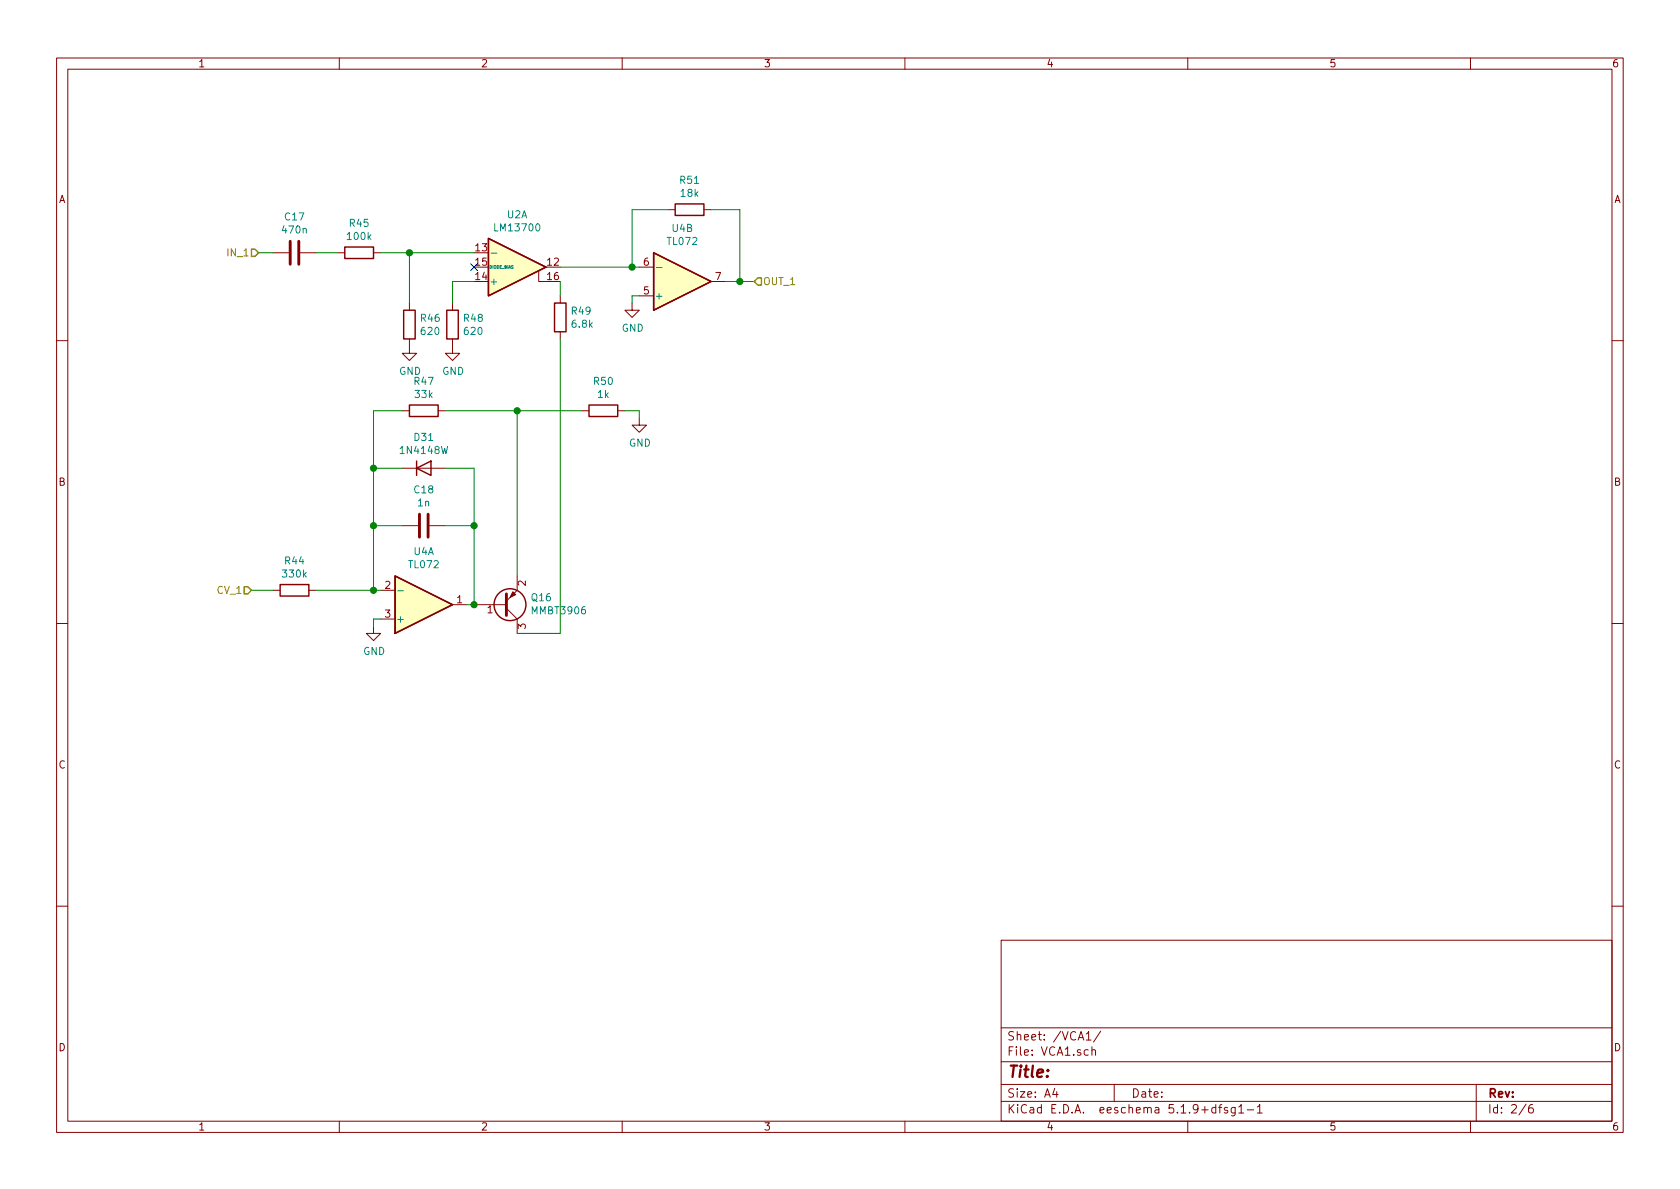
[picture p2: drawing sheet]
<svg xmlns="http://www.w3.org/2000/svg" width="297mm" height="210mm" viewBox="0 0 297 210" stroke-linecap="round" stroke-linejoin="round" font-family="sans-serif">
<g fill="none" stroke="#840000" stroke-width=".18">
<path d="M10 10.3h277v189.9h-277zM12 12.2h273v186.1h-273zM60 10.3v1.9M110 10.3v1.9M160 10.3v1.9M210 10.3v1.9M260 10.3v1.9M118.1 37.1h1.3M124.5 37.1h1.2M48.3 44.7h2.8M53.1 44.7h2.8M59.7 44.7h1.3"/>
<path d="M66 44.7h1.3M72.4 59.9v2.6h1.3l-1.3 1.2-1.3-1.2h1.3M72.4 53.6v1.3M80 59.9v2.6h1.3l-1.3 1.2-1.3-1.2h1.3M80 53.6v1.3M95.2 47.9v1.9h1.3M99.1 52.3v1.3M99.1 58.7v1.2M111.8 53.6v1.3h1.2l-1.2 1.2-1.3-1.2h1.3M113 52.3h2.6M113 47.2h2.6M125.7 49.8h2.6"/>
<path d="M10 60.2h2M71.1 72.6h1.3M77.5 72.6h1.2M102.9 72.6h1.2M109.2 72.6h1.3M113 73.9v1.3h1.3l-1.3 1.2-1.2-1.2h1.2M285 60.2h2M71.1 82.8h7.6M71.1 93h2.8M75.9 93h2.8M10 110.3h2M48.3 104.4h1.2"/>
<path d="M54.6 104.4h1.3M66 110.7v1.3h1.3l-1.3 1.3-1.2-1.3h1.2M67.3 104.4h2.5M67.3 109.5h2.5M80 106.9h2.5M83.8 106.9h5.7M89.5 107.6l1.9 1.9v2.5M91.4 101.8v2.6l-1.9 1.9M285 110.3h2M10 160.2h2M177 166.3h108v32h-108zM285 160.2h2"/>
<path d="M60 198.3v1.9M110 198.3v1.9M160 198.3v1.9M177 194.8h108M177 191.8h108M177 187.8h108M177 181.8h108M186.5 192.5l-.4 1h1M186.8 193v1M192 182.8l.5-.4v1.5M192 183.9h.9M192.4 185.7l-.4-.1-.3 .3 .1 .6 .2 .1 .4-.1"/>
<path d="M193.1 185.7a.37 .37 0 0 1 .6 .1v.8M193.1 185.1v1.5M194.6 182.3l-1.3 2M197 191.8v3M210 198.3v1.9M215 195.9l-.5-.1-.3 .3 .1 .6 .2 .1 .5-.1M215 195.3v1.5M215.5 195.8h.5M216 195.3l-.3 .2v1.3M217 195.9l-.3-.1-.2 .2v.3l.5 .1v.3h-.5M218.4 195.8v1.2l-.3 .3h-.3M218.4 195.9l-.4-.1-.3 .3 .1 .6h.6"/>
<path d="M219 195.8l.5-.5v1.5M219 196.8h.9M220.5 196.3h1.2M222.3 195.8l.4-.5v1.5M222.3 196.8h.9M260 198.3v1.9M261 191.8v6.5M269.8 195.2l-1.2 2M271 195.3a.62 .62 0 0 0-.7 .7v.7l.3 .1 .4-.1 .1-.5-.1-.2-.4-.1-.3 .3"/>
</g>
<g fill="#ffffc2" stroke="#ffffc2" stroke-width=".18">
<path d="M86.4 42.2l10.1 5-10.1 5.1z"/>
<path d="M69.8 101.8l10.2 5.1-10.2 5.1z"/>
<path d="M115.6 44.7l10.1 5.1-10.1 5.1z"/>
</g>
<g fill="none" stroke="#840000" stroke-width=".25">
<path d="M119.4 36.1h5.1v2h-5.1zM61 43.7h5v2h-5zM71.4 54.9h2v5h-2zM79 54.9h2v5h-2zM86.4 42.2l10.1 5-10.1 5.1zM98 53.6h2.1v5.1h-2.1zM115.6 44.7l10.1 5.1-10.1 5.1zM72.4 71.6h5.1v2.1h-5.1zM104.1 71.6h5.1v2.1h-5.1zM73.7 82.8l2.5-1.3v2.6zM73.7 81.5v2.6M49.5 103.4h5.1v2h-5.1z"/>
<path d="M69.8 101.8l10.2 5.1-10.2 5.1z"/>
<circle cx="90.2" cy="106.9" r="2.82"/>
</g>
<path d="M86.8 44.8h1M116.1 47.3h.9M70.3 104.5h1" fill="none" stroke="#008484" stroke-width=".18"/>
<path d="M51.3 42.7v4M52.8 42.7v4M74.2 90.9v4.1M75.7 90.9v4.1M89.5 105v3.8" fill="none" stroke="#840000" stroke-width=".51"/>
<path d="M90.7 104.6l.5 .6-1 .5z" fill="#840000" stroke="#840000" stroke-width=".18"/>
<g fill="none" stroke="#008400" stroke-width=".18">
<path d="M118.1 37.1h-6.3v10.1M125.7 37.1h5.1v12.7M45.7 44.7h2.6M55.9 44.7h3.8M67.3 44.7h16.5M72.4 44.7v8.9M83.8 49.8h-3.8v3.8M99.1 59.9v52.1h-7.7M99.1 47.2h13.9M99.1 49.8v2.5M113 52.3h-1.2v1.3M128.3 49.8h5"/>
<path d="M71.1 72.6h-5.1v31.8M78.7 72.6h24.2M91.4 72.6v29.2M110.5 72.6h2.5v1.3M66 93h5.1M66 82.8h5.1M78.7 82.8h5.1v24.1h-1.3M78.7 93h5.1M44.4 104.4h3.9M55.9 104.4h11.4M67.3 109.5h-1.3v1.2"/>
</g>
<path d="M44.4 44.1h.7l.6 .6-.6 .6h-.7zM134 49.1h.6v1.3h-.6l-.7-.6zM43.2 103.8h.6l.6 .6-.6 .6h-.6z" fill="none" stroke="#848400" stroke-width=".25"/>
<g fill="#008400" stroke="#008400" stroke-width=".25">
<circle cx="83.8" cy="106.9" r=".51"/>
<circle cx="91.4" cy="72.6" r=".51"/>
<circle cx="66" cy="104.4" r=".51"/>
<circle cx="66" cy="82.8" r=".51"/>
<circle cx="66" cy="93" r=".51"/>
<circle cx="83.8" cy="93" r=".51"/>
<circle cx="130.8" cy="49.8" r=".51"/>
<circle cx="111.8" cy="47.2" r=".51"/>
<circle cx="72.4" cy="44.7" r=".51"/>
</g>
<path d="M83.2 46.6l1.2 1.2M84.4 46.6l-1.2 1.2" fill="none" stroke="#000084" stroke-width=".18"/>
<text font-size="2.8" fill="#840000" x="178" y="190.5">Title:</text>
<g font-size="2.1" fill="#840000">
<text x="178" y="184">Sheet: /VCA1/</text>
<text x="178" y="186.7">File: VCA1.sch</text>
<text x="178" y="196.9">KiCad E.D.A. eeschema 5.1.9+dfsg1-1</text>
<text x="178" y="194.1">Size: A4</text>
<text x="200" y="194.1">Date:</text>
<text x="263" y="194.1">Rev:</text>
<text x="263" y="196.9">Id: 2/6</text>
</g>
<g font-size="1.8" fill="#840000">
<text x="35" y="11.9">1</text>
<text x="85" y="11.9">2</text>
<text x="135" y="11.9">3</text>
<text x="185" y="11.9">4</text>
<text x="235" y="11.9">5</text>
<text x="285" y="11.9">6</text>
<text x="10.4" y="35.9">A</text>
<text x="285.4" y="35.9">A</text>
<text x="84.1" y="44.4">13</text>
<text x="84.1" y="47">15</text>
<text x="96.8" y="47">12</text>
<text x="113.8" y="47">6</text>
<text x="84.1" y="49.5">14</text>
<text x="96.8" y="49.5">16</text>
<text x="113.8" y="52.1">5</text>
<text x="126.5" y="49.5">7</text>
<text x="10.4" y="85.9">B</text>
<text x="285.4" y="85.9">B</text>
<text x="68.1" y="104.1">2</text>
<text x="80.8" y="106.7">1</text>
<text x="93" y="103.6" transform="rotate(-90 93 103.6)">2</text>
<text x="68.1" y="109.2">3</text>
<text x="86.2" y="108.5">1</text>
<text x="93" y="111.2" transform="rotate(-90 93 111.2)">3</text>
<text x="10.4" y="135.9">C</text>
<text x="285.4" y="135.9">C</text>
<text x="10.4" y="185.9">D</text>
<text x="285.4" y="185.9">D</text>
<text x="35" y="199.9">1</text>
<text x="85" y="199.9">2</text>
<text x="135" y="199.9">3</text>
<text x="185" y="199.9">4</text>
<text x="235" y="199.9">5</text>
<text x="285" y="199.9">6</text>
</g>
<g font-size="1.8" fill="#008484">
<text x="120.3" y="32.5">R51</text>
<text x="120.4" y="34.8">18k</text>
<text x="50.1" y="41.3">470n</text>
<text x="50.4" y="39">C17</text>
<text x="61.9" y="40.1">R45</text>
<text x="87.7" y="40.9">LM13700</text>
<text x="89.7" y="38.6">U2A</text>
<text x="118.9" y="41">U4B</text>
<text x="61.5" y="42.4">100k</text>
<text x="118.1" y="43.3">TL072</text>
<text x="86.5" y="50.4">+</text>
<text x="115.7" y="53">+</text>
<text x="74.4" y="56.9">R46</text>
<text x="74.6" y="59.2">620</text>
<text x="82.1" y="56.9">R48</text>
<text x="82.2" y="59.2">620</text>
<text x="101.1" y="55.6">R49</text>
<text x="101.2" y="58">6.8k</text>
<text x="109.9" y="58.7">GND</text>
<text x="70.6" y="66.3">GND</text>
<text x="73.3" y="68.1">R47</text>
<text x="73.5" y="70.4">33k</text>
<text x="78.2" y="66.3">GND</text>
<text x="105.1" y="68.1">R50</text>
<text x="105.7" y="70.4">1k</text>
<text x="73.3" y="78">D31</text>
<text x="71" y="80.3">1N4148W</text>
<text x="111.2" y="79">GND</text>
<text x="73.3" y="87.2">C18</text>
<text x="73.9" y="89.6">1n</text>
<text x="50.4" y="99.8">R44</text>
<text x="72.4" y="100.5">TL072</text>
<text x="73.2" y="98.2">U4A</text>
<text x="50.1" y="102.1">330k</text>
<text x="94" y="106.3">Q16</text>
<text x="70" y="110.1">+</text>
<text x="94.2" y="108.6">MMBT3906</text>
<text x="64.2" y="115.8">GND</text>
</g>
<g font-size="1.8" fill="#848400">
<text x="40.5" y="45.3">IN_1</text>
<text x="134.9" y="50.4">OUT_1</text>
<text x="38.5" y="105">CV_1</text>
</g>
<text font-size=".7" fill="#008484" x="86.5" y="47.5">DIODE_BIAS</text>
</svg>
